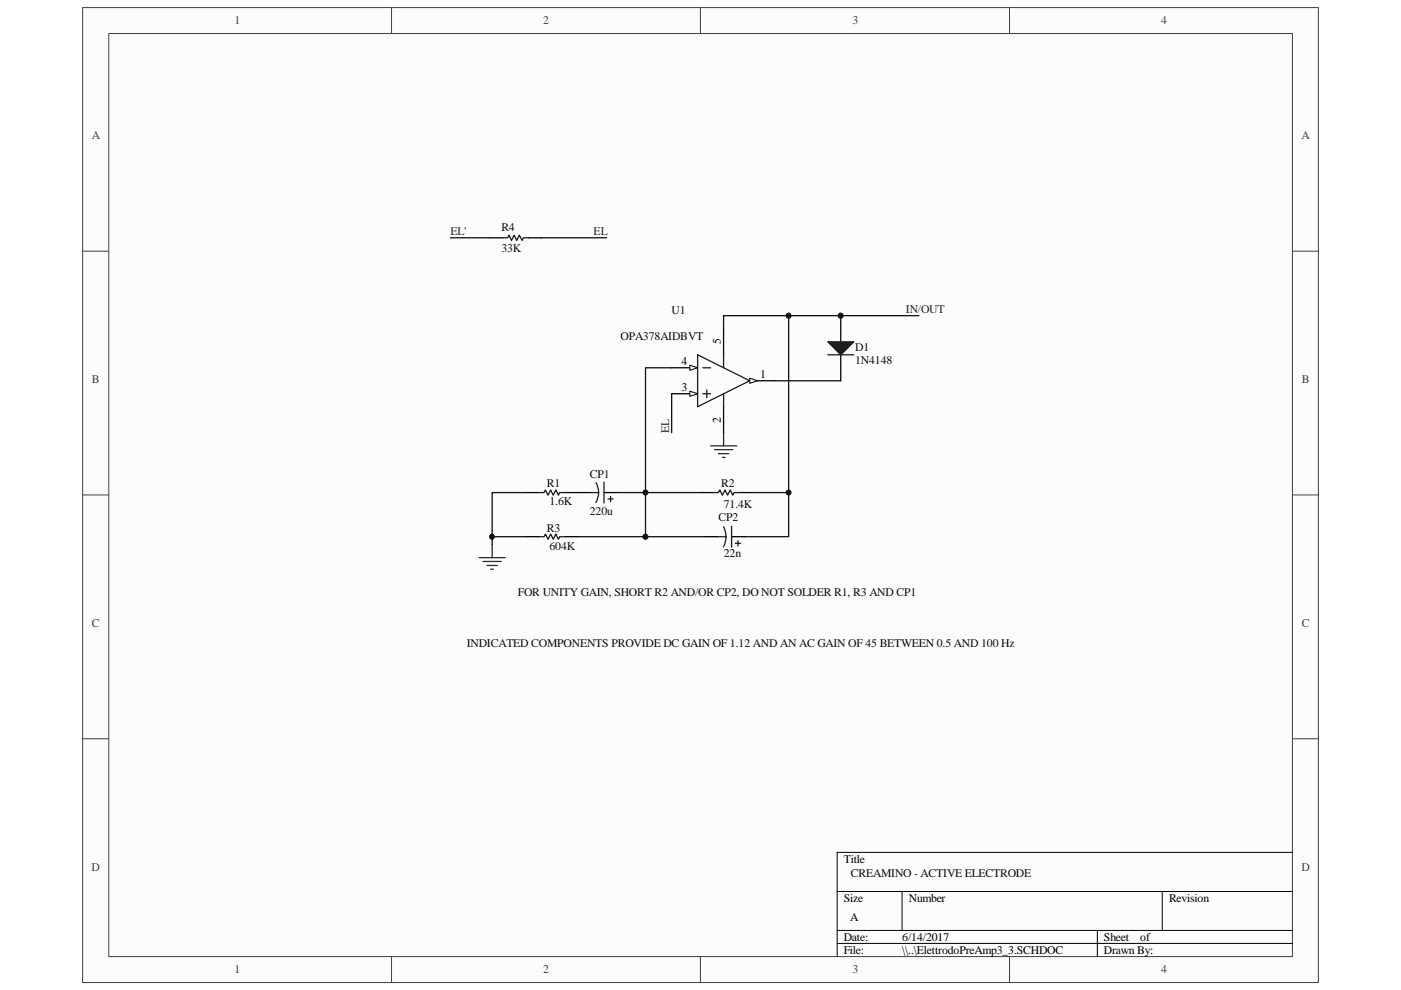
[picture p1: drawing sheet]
<svg xmlns="http://www.w3.org/2000/svg" width="297mm" height="210mm" viewBox="0 0 297 210" stroke-linecap="round" stroke-linejoin="round" font-family="sans-serif">
<path d="M17.6 1.7h261.9v206.6h-261.9z" fill="#fcfcfc"/>
<path d="M17.5 1.6h262v206.7h-262z" fill="none" stroke="#404040" stroke-width=".21"/>
<path d="M23.1 7.2h250.9v195.6h-250.9z" fill="#fcfcfc"/>
<g fill="none" stroke="#404040" stroke-width=".21">
<path d="M23.1 7.1h250.9v195.7h-250.9zM83 1.6v5.5M148.5 1.6v5.5M214 1.6v5.5M17.5 53.3h5.5M274 53.3h5.5M17.5 104.9h5.5M274 104.9h5.5M17.5 156.6h5.5M274 156.6h5.5M83 202.8v5.5M148.5 202.8v5.5"/>
<path d="M214 202.8v5.5"/>
</g>
<path d="M177.5 189h96.5M177.5 197.3h96.5M191.3 189v8.3M232.7 197.3v5.5M246.4 189v8.3M274 180.7h-96.5v22.1M177.5 200h96.5" fill="none" stroke="#000" stroke-width=".21"/>
<path d="M178.3 66.9v5.6M178.3 75.2v5.5M111.5 104.4h2.8M111.5 113.8h2.8M119.8 104.4h2.8M119.8 113.8h2.8M148.5 104.4h2.7M149.6 113.8h2.7M155.1 113.8h2.8M156.8 104.4h2.7" fill="none" stroke="#000" stroke-width=".27"/>
<path d="M114.3 104.4h1.1l.3-.5 .5 1.1 .6-1.1 .5 1.1 .6-1.1 .5 1.1 .3-.6h1.1M114.3 113.8h1.1l.3-.6 .5 1.1 .6-1.1 .5 1.1 .6-1.1 .5 1.1 .3-.5h1.1M151.2 104.4h1.1l.3-.5 .6 1.1 .5-1.1 .6 1.1 .5-1.1 .6 1.1 .3-.6h1.1M152.3 113.8h1.7M153.4 111.7l.4 1.2 .1 1-.2 1.2-.3 .9M155.1 111.6v4.4M155.9 115.2h1.1M156.5 114.6v1.1" fill="none" stroke="#1c1c1c" stroke-width=".27"/>
<path d="M150.7 94.5h5.5M151.5 95.3h3.9M152.3 96.2h2.2M153.2 97h.5M153.4 91.7v2.8M101.6 118.2h5.5M102.4 119h3.9M103.2 119.9h2.2M104.3 115.4v2.8M104.1 120.7h.5" fill="none" stroke="#262626" stroke-width=".27"/>
<path d="M142.4 78h-5.5v26.4h11.6M142.4 83.5v8.2M111.5 113.8h-7.2v1.6M111.5 104.4h-7.2v9.4M122.6 113.8h27M130.8 104.4h6.1v9.4M159.5 104.4h7.7v9.4h-9.3" fill="none" stroke="#0e0e0e" stroke-width=".27"/>
<path d="M175.5 72.5h5.5l-2.7 2.7z" fill="#1c1c1c"/>
<path d="M147.9 75.2l11.1 5.5M149 78h1.7M175.5 72.5h5.5l-2.7 2.7zM175.5 75.2h5.5M149 83.5h1.7M149.9 82.7v1.6M125.3 104.4h1.7M126.4 102.3l.4 1.2 .1 1-.2 1.3-.4 .8M128.1 102.2v4.4M128.9 105.8h1.1M129.5 105.2v1.2" fill="none" stroke="#1c1c1c" stroke-width=".27"/>
<path d="M159 80.7h5.5M122.6 104.4h2.7M128.1 104.4h2.7" fill="none" stroke="#000" stroke-width=".27"/>
<path d="M159 80.2l1.6 .5-1.6 .6z" fill="#fcfcfc"/>
<path d="M159 80.2l1.6 .5-1.6 .6z" fill="none" stroke="#000" stroke-width=".21"/>
<path d="M142.4 83.5h5.5M153.4 86.2v5.5" fill="none" stroke="#000" stroke-width=".27"/>
<path d="M146.3 82.9l1.6 .6-1.6 .5z" fill="#fcfcfc"/>
<path d="M146.3 82.9l1.6 .6-1.6 .5z" fill="none" stroke="#000" stroke-width=".21"/>
<path d="M142.4 78h5.5" fill="none" stroke="#000" stroke-width=".27"/>
<path d="M146.3 77.4l1.6 .6-1.6 .5z" fill="#fcfcfc"/>
<path d="M146.3 77.4l1.6 .6-1.6 .5z" fill="none" stroke="#000" stroke-width=".21"/>
<path d="M103.8 50.4h2.7M112.1 50.4h2.7M153.4 69.7v5.5" fill="none" stroke="#000" stroke-width=".27"/>
<path d="M106.5 50.4h1.2l.2-.5 .6 1.1 .5-1.1 .6 1.1 .5-1.1 .6 1.1 .3-.6h1.1M147.9 75.2v11l11.1-5.5M153.4 75.2v2.8M153.4 83.5v2.7" fill="none" stroke="#1c1c1c" stroke-width=".27"/>
<path d="M95.5 50.4h8.3M114.8 50.4h13.8M153.4 66.9h.1M167.2 66.9h-13.8v2.8M194.8 66.9h-27.6v37.5M164.5 80.7h13.8" fill="none" stroke="#0e0e0e" stroke-width=".27"/>
<circle cx="104.3" cy="113.8" r=".53" fill="#0e0e0e"/>
<circle cx="104.3" cy="113.8" r=".53" fill="none" stroke="#0e0e0e" stroke-width=".21"/>
<circle cx="136.8" cy="113.8" r=".53" fill="#0e0e0e"/>
<circle cx="136.8" cy="113.8" r=".53" fill="none" stroke="#0e0e0e" stroke-width=".21"/>
<circle cx="136.8" cy="104.4" r=".53" fill="#0e0e0e"/>
<circle cx="136.8" cy="104.4" r=".53" fill="none" stroke="#0e0e0e" stroke-width=".21"/>
<circle cx="167.2" cy="104.4" r=".53" fill="#0e0e0e"/>
<circle cx="167.2" cy="104.4" r=".53" fill="none" stroke="#0e0e0e" stroke-width=".21"/>
<circle cx="167.2" cy="66.9" r=".53" fill="#0e0e0e"/>
<circle cx="167.2" cy="66.9" r=".53" fill="none" stroke="#0e0e0e" stroke-width=".21"/>
<circle cx="178.2" cy="66.9" r=".54" fill="#0e0e0e"/>
<circle cx="178.2" cy="66.9" r=".54" fill="none" stroke="#0e0e0e" stroke-width=".21"/>
<g font-size="2.5" fill="#404040">
<text x="49.7" y="5.1">1</text>
<text x="115.2" y="5.1">2</text>
<text x="180.7" y="5.1">3</text>
<text x="246.2" y="5.1">4</text>
<text x="19.5" y="29.5">A</text>
<text x="276" y="29.5">A</text>
<text x="19.5" y="81.2">B</text>
<text x="276" y="81.2">B</text>
<text x="19.5" y="132.9">C</text>
<text x="276" y="132.9">C</text>
<text x="19.4" y="184.6">D</text>
<text x="275.9" y="184.6">D</text>
<text x="49.7" y="206.3">1</text>
<text x="115.2" y="206.3">2</text>
<text x="180.7" y="206.3">3</text>
<text x="246.2" y="206.3">4</text>
</g>
<g font-size="2.5" fill="#262626">
<text x="95.5" y="49.8">EL'</text>
<text x="125.9" y="49.8">EL</text>
<text x="192.1" y="66.4">IN/OUT</text>
<text x="141.9" y="91.8" transform="rotate(-90 141.9 91.8)">EL</text>
</g>
<g font-size="2.5" fill="#0e0e0e">
<text x="106.3" y="49">R4</text>
<text x="106.3" y="53.4">33K</text>
<text x="142.4" y="66.6">U1</text>
<text x="131.6" y="72.1">OPA378AIDBVT</text>
<text x="181.3" y="74.4">D1</text>
<text x="181.3" y="77.1">1N4148</text>
<text x="125" y="101.4">CP1</text>
<text x="115.9" y="103.3">R1</text>
<text x="116.5" y="107.1">1.6K</text>
<text x="152.9" y="103.3">R2</text>
<text x="153.5" y="107.7">71.4K</text>
<text x="115.9" y="112.7">R3</text>
<text x="125" y="109.1">220u</text>
<text x="152.4" y="110.5">CP2</text>
<text x="116.5" y="116.5">604K</text>
<text x="153.5" y="118.2">22n</text>
<text x="109.8" y="126.3">FOR UNITY GAIN, SHORT R2 AND/OR CP2, DO NOT SOLDER R1, R3 AND CP1</text>
<text x="99" y="137.2">INDICATED COMPONENTS PROVIDE DC GAIN OF 1.12 AND AN AC GAIN OF 45 BETWEEN 0.5 AND 100 Hz</text>
<text x="180.4" y="186">CREAMINO - ACTIVE ELECTRODE</text>
</g>
<g font-size="2.5">
<text x="144.5" y="77.4">4</text>
<text x="152.9" y="73" transform="rotate(-90 152.9 73)">5</text>
<text x="144.5" y="82.9">3</text>
<text x="161.2" y="80.1">1</text>
<text x="152.9" y="89.7" transform="rotate(-90 152.9 89.7)">2</text>
<text x="178.9" y="182.9">Title</text>
<text x="178.9" y="191.2">Size</text>
<text x="192.7" y="191.2">Number</text>
<text x="247.9" y="191.2">Revision</text>
<text x="180.3" y="195.3">A</text>
<text x="178.9" y="199.5">Date:</text>
<text x="178.9" y="202.2">File:</text>
<text x="191.3" y="199.5">6/14/2017</text>
<text x="191.3" y="202.2">\\..\ElettrodoPreAmp3_3.SCHDOC</text>
<text x="234.1" y="199.5">Sheet</text>
<text x="234.1" y="202.2">Drawn By:</text>
<text x="241.8" y="199.5">of</text>
</g>
</svg>
